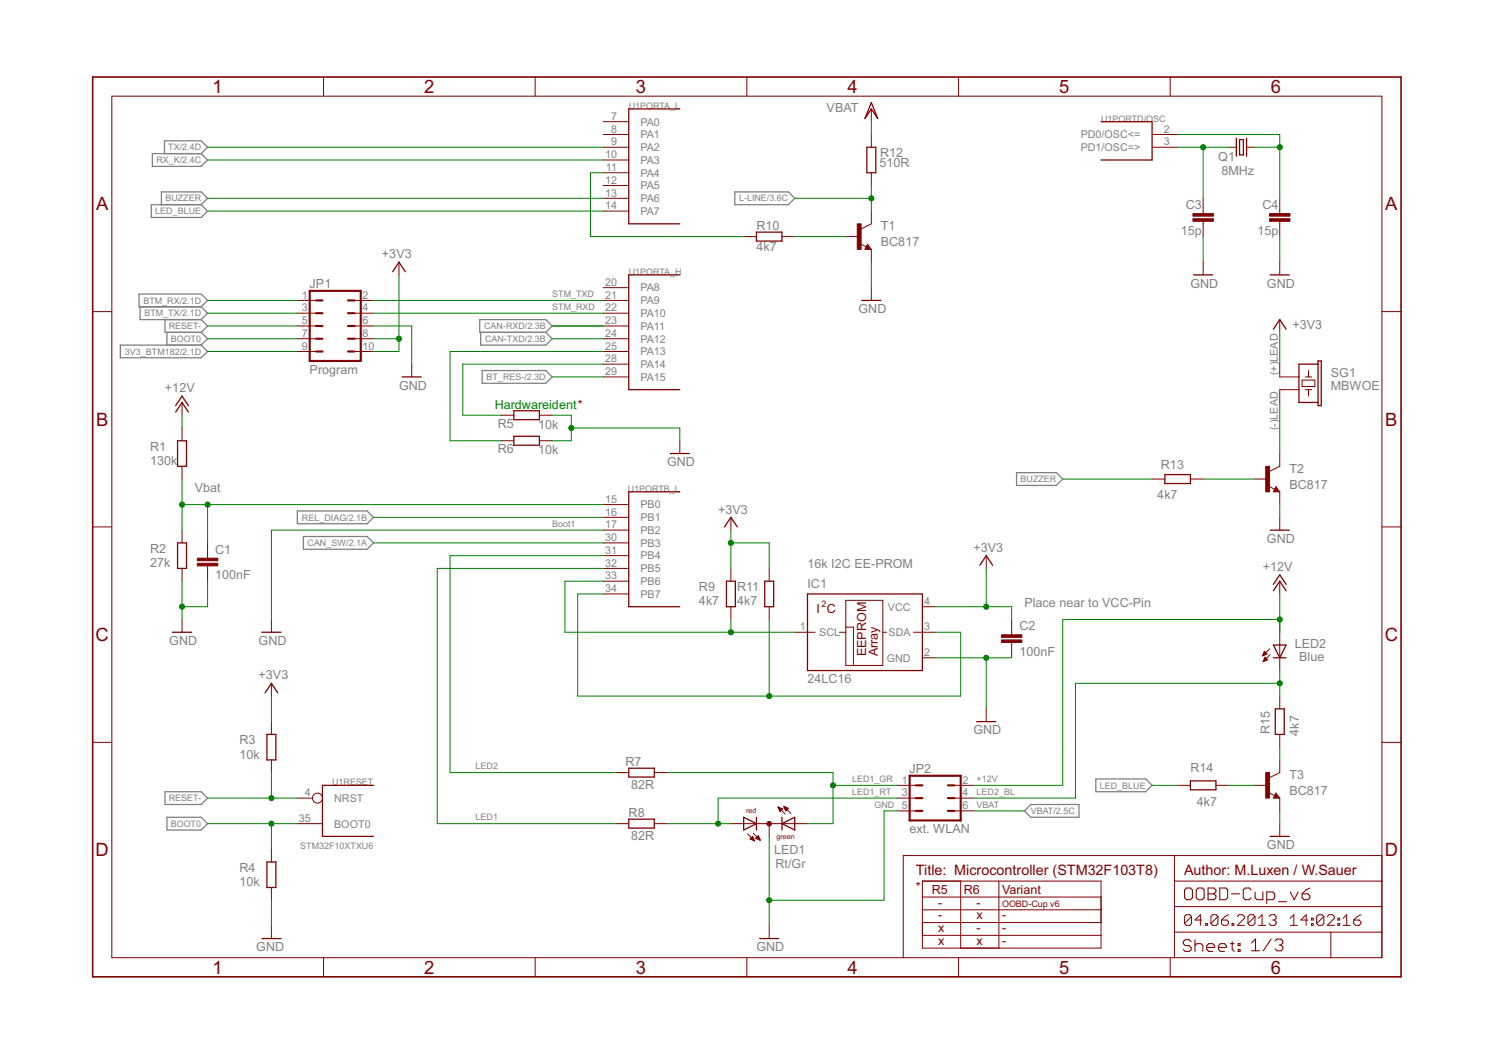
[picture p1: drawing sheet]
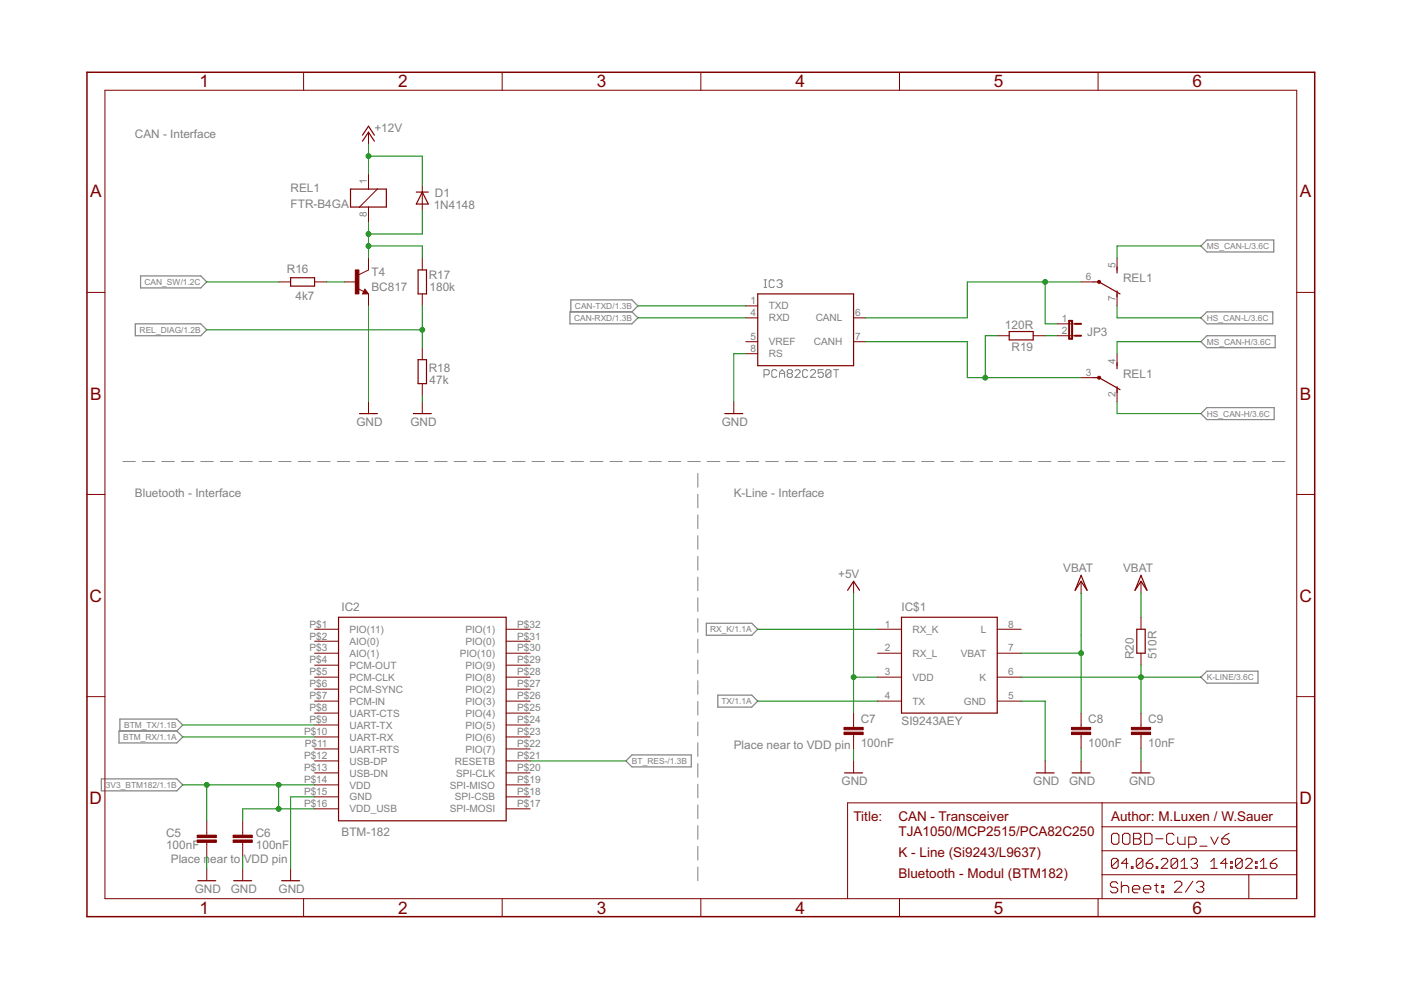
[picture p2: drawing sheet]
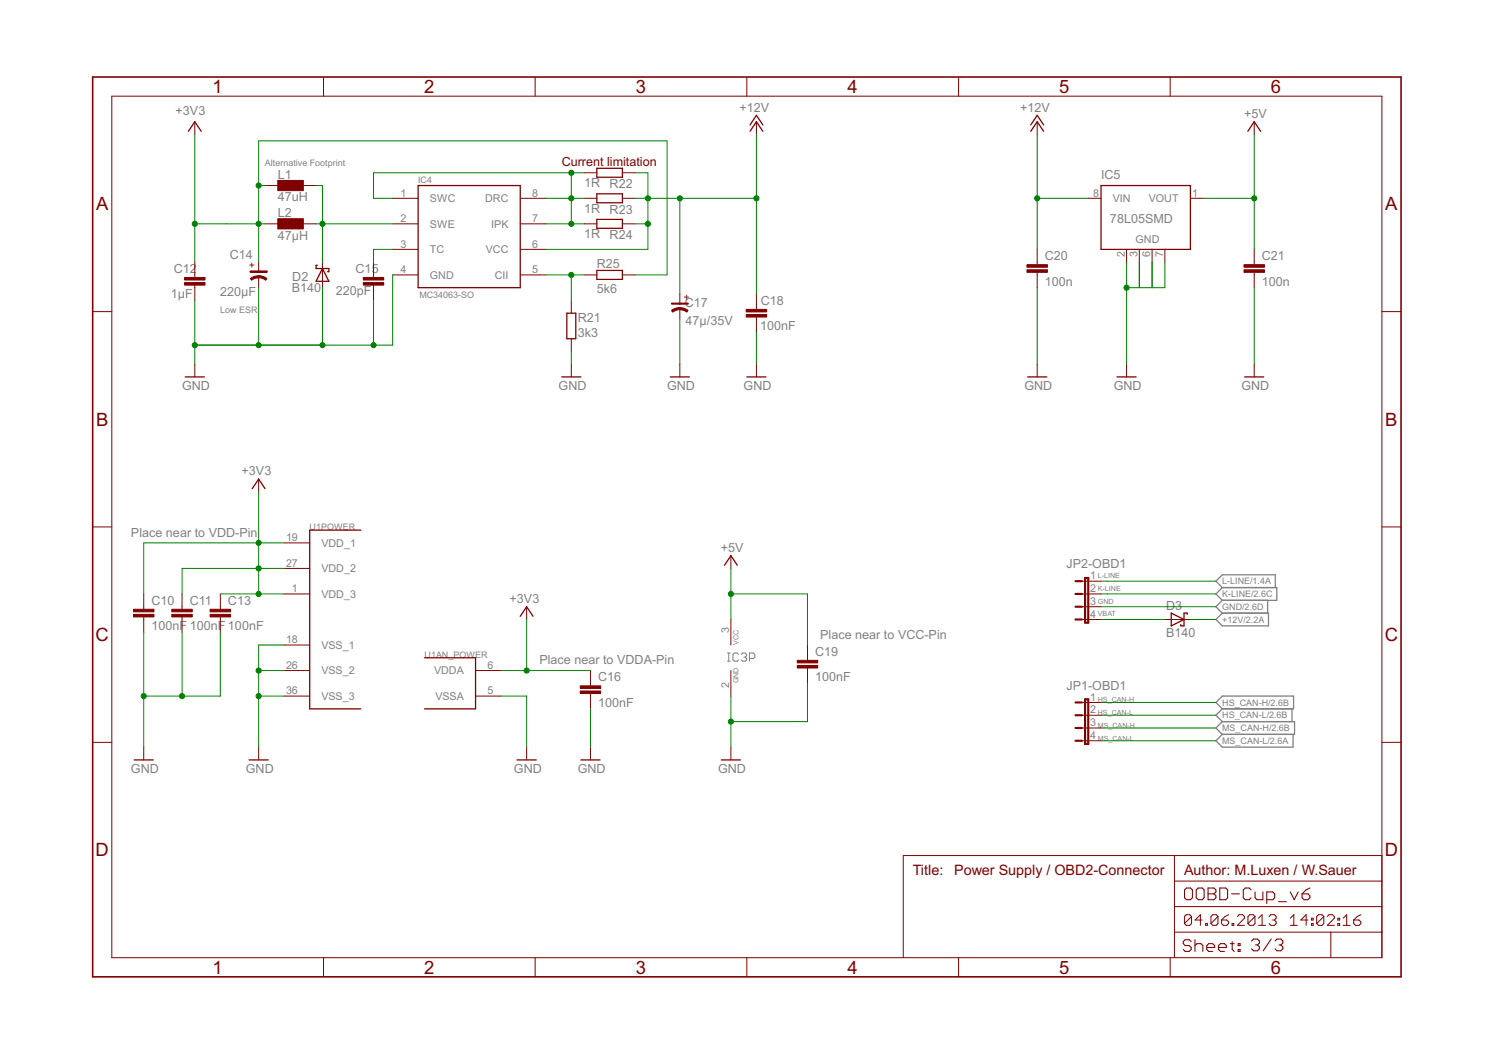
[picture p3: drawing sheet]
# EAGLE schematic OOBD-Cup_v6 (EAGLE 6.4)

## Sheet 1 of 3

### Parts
C1  100nF  C-EUC0603  [C0603]
C2  100nF  C-EUC0603  [C0603]
C3  15p  C-EUC0603  [C0603]
C4  15p  C-EUC0603  [C0603]
IC1  24LC16  24LC00OT  [SOT23-5L]
JP1  Program  JP5Q  [JP5Q]
JP2  ext. WLAN  JP3Q  [JP3Q]
LED1  Rt/Gr  DUOLED2X5  [DUOLED2X5]
LED2  Blue  LEDSQR5.7X3.2  [U57X32]
Q1  8MHz  CRYSTALCTS406  [CTS406]
R1  130k  R-EU_R0603  [R0603]
R2  27k  R-EU_R0603  [R0603]
R3  10k  R-EU_R0603  [R0603]
R4  10k  R-EU_R0603  [R0603]
R5  10k  R-EU_R0603  [R0603]
R6  10k  R-EU_R0603  [R0603]
R7  82R  R-EU_R0603  [R0603]
R8  82R  R-EU_R0603  [R0603]
R9  4k7  R-EU_R0603  [R0603]
R10  4k7  R-EU_R0603  [R0603]
R11  4k7  R-EU_R0603  [R0603]
R12  510R  R-EU_R0603  [R0603]
R13  4k7  R-EU_R0603  [R0603]
R14  4k7  R-EU_R0603  [R0603]
R15  4k7  R-EU_R0603  [R0603]
SG1  MBWOE  [BME0603SA]
T1  BC817  BC847  [SOT23]
T2  BC817  BC847  [SOT23]
T3  BC817  BC847  [SOT23]
U1  STM32F10XTXU6  [VFQFPN36]

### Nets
3V3_BTM182: JP1.9 ; also sheet 2
+3V3: C2.1 IC1.4(VCC) JP1.8 JP1.10 R3.2 R9.2 R11.2 SG1.(+)LEAD ; also sheet 3
+12V: JP2.2 LED2.A R1.2 ; also sheet 2,3
BOOT0: JP1.7 R4.2 U1.35(RESET:BOOT0)
BT_RES-: U1.29(PORTA_H:PA15) ; also sheet 2
BTM_RX: JP1.1 ; also sheet 2
BTM_TX: JP1.3 ; also sheet 2
BUZZER: R13.1 U1.13(PORTA_L:PA6)
CAN-RXD: U1.23(PORTA_H:PA11) ; also sheet 2
CAN-TXD: U1.24(PORTA_H:PA12) ; also sheet 2
CAN_SW: U1.30(PORTB_L:PB3) ; also sheet 2
GND: C1.2 C2.2 C3.1 C4.1 IC1.2(GND) JP1.6 JP2.5 LED1.K(C) R2.1 R4.1 R5.2 R6.2 T1.2(E) T2.2(E) T3.2(E) U1.17(PORTB_L:PB2) ; also sheet 2,3
L-LINE: R12.1 T1.3(C) ; also sheet 3
LED1: R8.1 U1.32(PORTB_L:PB5)
LED1_GR: JP2.1 LED1.AG R7.2
LED1_RT: JP2.3 LED1.AR R8.2
LED2: R7.1 U1.31(PORTB_L:PB4)
LED2_BL: JP2.4 LED2.K(C) R15.1
LED_BLUE: R14.1 U1.14(PORTA_L:PA7)
MODE1: R6.1 U1.25(PORTA_H:PA13)
N$1: C4.2 Q1.1 U1.2(PORTD/OSC:PD0/OSC<=)
N$2: C3.2 Q1.3 U1.3(PORTD/OSC:PD1/OSC=>)
N$8: R10.1 U1.11(PORTA_L:PA4)
N$9: R14.2 T3.1(B)
N$10: R15.2 T3.3(C)
N$15: C1.1 R1.1 R2.2 U1.15(PORTB_L:PB0)
N$17: R10.2 T1.1(B)
N$18: R5.1 U1.28(PORTA_H:PA14)
N$19: IC1.1(SCL) R9.1 U1.33(PORTB_L:PB6)
N$21: IC1.3(SDA) R11.1 U1.34(PORTB_L:PB7)
N$23: SG1.(-)LEAD T2.3(C)
N$24: R13.2 T2.1(B)
REL_DIAG: U1.16(PORTB_L:PB1) ; also sheet 2
RESET-: JP1.5 R3.1 U1.4(RESET:NRST)
RX_K: U1.10(PORTA_L:PA3) ; also sheet 2
STM_RXD: JP1.4 U1.22(PORTA_H:PA10)
STM_TXD: JP1.2 U1.21(PORTA_H:PA9)
TX: U1.9(PORTA_L:PA2) ; also sheet 2
VBAT: JP2.6 R12.2 ; also sheet 2,3
Unconnected: U1.7(PORTA_L:PA0) U1.8(PORTA_L:PA1) U1.12(PORTA_L:PA5) U1.20(PORTA_H:PA8)

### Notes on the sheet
- Hardwareident | *
- Vbat
- Boot1
- 16k I2C EE-PROM
- Place near to VCC-Pin
- Title: | Microcontroller (STM32F103T8) | Author: M.Luxen / W.Sauer
- * | R5 | R6 | Variant
- - | - | OOBD-Cup v6
- - | x | -
- x | - | -
- x | x | -

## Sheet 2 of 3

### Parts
C5  100nF  C-EUC0603  [C0603]
C6  100nF  C-EUC0603  [C0603]
C7  100nF  C-EUC0603  [C0603]
C8  100nF  C-EUC0603  [C0603]
C9  10nF  C-EUC0603  [C0603]
D1  1N4148  DIODE-MINIMELF  [MINIMELF]
IC2  BTM-182  [BTM-182]
IC3  PCA82C250T  [SO08]
IC$1  SI9243AEY  [SO08]
JP3  JP1E  [JP1]
R16  4k7  R-EU_R0603  [R0603]
R17  180k  R-EU_R0603  [R0603]
R18  47k  R-EU_R0603  [R0603]
R19  120R  R-EU_R0603  [R0603]
R20  510R  R-EU_R0603  [R0603]
REL1  FTR-B4GA  [FTR-B4GA]
T4  BC817  BC847  [SOT23]

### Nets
3V3_BTM182: C5.1 C6.1 IC2.P$14(VDD) IC2.P$16(VDD_USB) ; also sheet 1
+5V: C7.1 IC$1.3(VDD) ; also sheet 3
+12V: D1.C REL1.1 ; also sheet 1,3
BT_RES-: IC2.P$21(RESETB) ; also sheet 1
BTM_RX: IC2.P$10(UART-RX) ; also sheet 1
BTM_TX: IC2.P$9(UART-TX) ; also sheet 1
CAN-RXD: IC3.4(RXD) ; also sheet 1
CAN-TXD: IC3.1(TXD) ; also sheet 1
CAN_SW: R16.1 ; also sheet 1
GND: C5.2 C6.2 C7.2 C8.2 C9.2 IC2.P$15(GND) IC3.8(RS) IC$1.5(GND) R18.1 T4.2(E) ; also sheet 1,3
HS_CAN-H: REL1.2(O) ; also sheet 3
HS_CAN-L: REL1.7(O) ; also sheet 3
K-LINE: C9.1 IC$1.6(K) R20.1 ; also sheet 3
MS_CAN-H: REL1.4(S) ; also sheet 3
MS_CAN-L: REL1.5(S) ; also sheet 3
N$3: IC3.6(CANL) JP3.1 REL1.6(P)
N$5: IC3.7(CANH) R19.2 REL1.3(P)
N$16: JP3.2 R19.1
N$20: R16.2 T4.1(B)
N$27: D1.A R17.2 REL1.8 T4.3(C)
REL_DIAG: R17.1 R18.2 ; also sheet 1
RX_K: IC$1.1(RX_K) ; also sheet 1
TX: IC$1.4(TX) ; also sheet 1
VBAT: C8.1 IC$1.7(VBAT) R20.2 ; also sheet 1,3
Unconnected: IC2.P$1(PIO(11)) IC2.P$2(AIO(0)) IC2.P$3(AIO(1)) IC2.P$4(PCM-OUT) IC2.P$5(PCM-CLK) IC2.P$6(PCM-SYNC) IC2.P$7(PCM-IN) IC2.P$8(UART-CTS) IC2.P$11(UART-RTS) IC2.P$12(USB-DP) IC2.P$13(USB-DN) IC2.P$17(SPI-MOSI) IC2.P$18(SPI-CSB) IC2.P$19(SPI-MISO) IC2.P$20(SPI-CLK) IC2.P$22(PIO(7)) IC2.P$23(PIO(6)) IC2.P$24(PIO(5)) IC2.P$25(PIO(4)) IC2.P$26(PIO(3)) IC2.P$27(PIO(2)) IC2.P$28(PIO(8)) IC2.P$29(PIO(9)) IC2.P$30(PIO(10)) IC2.P$31(PIO(0)) IC2.P$32(PIO(1)) IC3.5(VREF) IC$1.2(RX_L) IC$1.8(L)

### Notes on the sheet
- CAN - Interface
- Bluetooth - Interface | K-Line - Interface
- Place near to VDD pin
- Title: | CAN - Transceiver | Author: M.Luxen / W.Sauer
- TJA1050/MCP2515/PCA82C250
- K - Line (Si9243/L9637)
- Place near to VDD pin
- Bluetooth - Modul (BTM182)

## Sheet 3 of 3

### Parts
C10  100nF  C-EUC0603  [C0603]
C11  100nF  C-EUC0603  [C0603]
C12  1µF  C-EUC0603K  [C0603K]
C13  100nF  C-EUC0603  [C0603]
C14  220µF  CP_6032-TE-C  [C6032-TE-C]
C15  220pF  C-EUC0603K  [C0603K]
C16  100nF  C-EUC0603  [C0603]
C17  47µ/35V  CP-SV-D  [SV-D]
C18  100nF  C-EUC0603K  [C0603K]
C19  100nF  C-EUC0603  [C0603]
C20  100n  C-EUC0603  [C0603]
C21  100n  C-EUC0603  [C0603]
D2  B140  SCHOTTKY-DIODESMD  [SMB]
D3  B140  SCHOTTKY-DIODESMD  [SMB]
IC4  MC34063-SO  [SO8]
IC5  78L05SMD  [SO08]
JP1-OBD1  JP4E  [JP4]
JP2-OBD1  JP4E  [JP4]
L1  47uH  PIS2408  [PIS2408]
L2  47µH  07HCP-XXXX-50  [07HCP-XXXX-50]
R21  3k3  R-EU_R0603  [R0603]
R22  1R  R-EU_R0805  [R0805]
R23  1R  R-EU_R0805  [R0805]
R24  1R  R-EU_R0805  [R0805]
R25  5k6  R-EU_R0603  [R0603]

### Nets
+3V3: C10.1 C11.1 C12.1 C13.1 C14.+ C16.1 L1.P$1 L2.1 R25.2 U1.1(POWER:VDD_3) U1.6(AN_POWER:VDDA) U1.19(POWER:VDD_1) U1.27(POWER:VDD_2) ; also sheet 1
+5V: C19.1 C21.1 IC3.3(VCC) IC5.1(VOUT) ; also sheet 2
+12V: C17.+ C18.1 C20.1 D3.C IC4.6(VCC) IC5.8(VIN) R22.2 R23.2 R24.2 ; also sheet 1,2
GND: C10.2 C11.2 C12.2 C13.2 C14.- C15.2 C16.2 C17.- C18.2 C19.2 C20.2 C21.2 D2.A IC3.2(GND) IC4.4(GND) IC5.2(GND) IC5.3(GND) IC5.6(GND) IC5.7(GND) JP2-OBD1.3 R21.2 U1.5(AN_POWER:VSSA) U1.18(POWER:VSS_1) U1.26(POWER:VSS_2) U1.36(POWER:VSS_3) ; also sheet 1,2
HS_CAN-H: JP1-OBD1.1 ; also sheet 2
HS_CAN-L: JP1-OBD1.2 ; also sheet 2
K-LINE: JP2-OBD1.2 ; also sheet 2
L-LINE: JP2-OBD1.1 ; also sheet 1
MS_CAN-H: JP1-OBD1.3 ; also sheet 2
MS_CAN-L: JP1-OBD1.4 ; also sheet 2
N$11: C15.1 IC4.3(TC)
N$12: IC4.1(SWC) IC4.7(IPK) IC4.8(DRC) R22.1 R23.1 R24.1
N$13: IC4.5(CII) R21.1 R25.1
N$14: D2.C IC4.2(SWE) L1.P$2 L2.2
VBAT: D3.A JP2-OBD1.4 ; also sheet 1,2
Unconnected: IC5.4(NC) IC5.5(NC)

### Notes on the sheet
- Alternative Footprint | Current limitation
- Low ESR
- Place near to VDD-Pin
- Place near to VCC-Pin
- Place near to VDDA-Pin
- Title: | Power Supply / OBD2-Connector | Author: M.Luxen / W.Sauer
